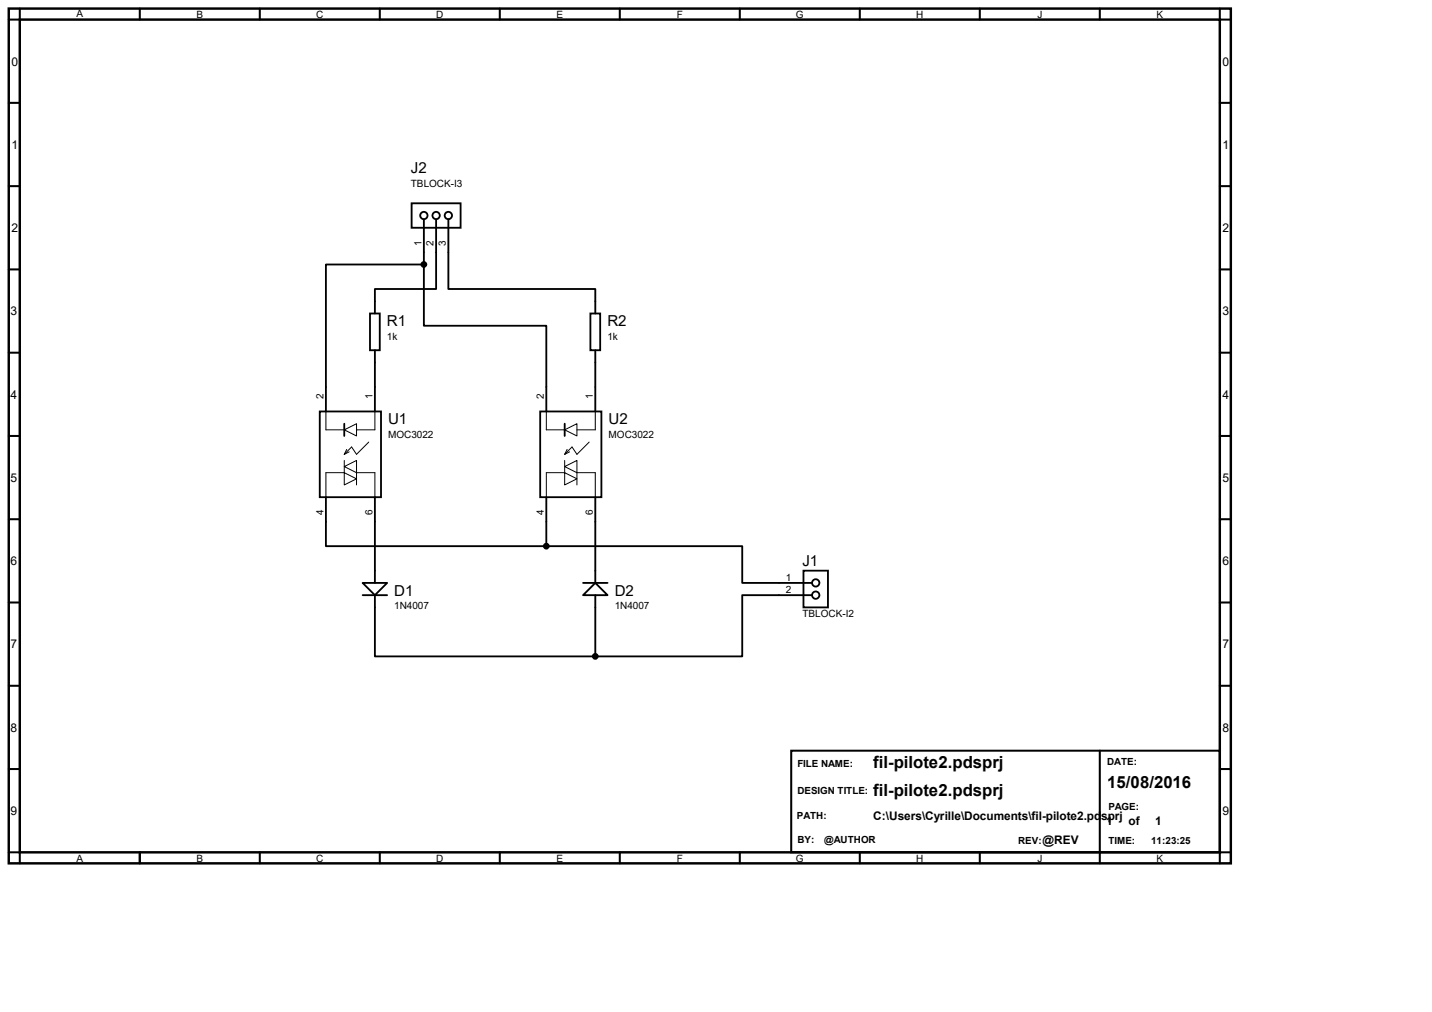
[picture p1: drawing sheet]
<svg xmlns="http://www.w3.org/2000/svg" width="297mm" height="210mm" viewBox="0 0 297 210" stroke-linecap="round" stroke-linejoin="round" font-family="sans-serif">
<path d="M1.8 1.8h253.5v177.3h-253.5zM4.1 4.1h248.9v172.7h-248.9z" fill="none" stroke="#000" stroke-width=".51"/>
<g fill="none" stroke="#000" stroke-width=".42">
<path d="M4.1 1.8v2.3h-2.3M29 1.8v2.3M53.9 1.8v2.3M78.8 1.8v2.3M103.7 1.8v2.3M128.6 1.8v2.3M153.5 1.8v2.3M178.3 1.8v2.3M203.2 1.8v2.3M228.1 1.8v2.3M253 1.8v2.3h2.3M1.8 21.3h2.3"/>
<path d="M1.8 38.6h2.3M253 21.3h2.3M253 38.6h2.3M1.8 55.9h2.3M253 55.9h2.3M1.8 73.2h2.3M253 73.2h2.3M1.8 90.4h2.3M253 90.4h2.3M1.8 107.7h2.3M253 107.7h2.3M1.8 125h2.3"/>
<path d="M253 125h2.3M1.8 142.2h2.3M1.8 159.5h2.3M164.1 155.7h88.9v21.1h-88.9zM228.1 155.7v23.4M253 142.2h2.3M253 159.5h2.3M1.8 176.8h2.3v2.3M29 176.8v2.3M53.9 176.8v2.3M78.8 176.8v2.3M103.7 176.8v2.3"/>
<path d="M128.6 176.8v2.3M153.5 176.8v2.3M178.3 176.8v2.3M203.2 176.8v2.3M255.3 176.8h-2.3v2.3"/>
</g>
<g fill="none" stroke="#000" stroke-width=".38">
<path d="M85.4 42.2h10.1v5h-10.1zM87.9 54.9h-20.3v30.4M87.9 54.9v12.7h25.4v17.7M87.9 45.5v9.4M90.5 45.5v14.4h-12.7v5.1M93 45.5v14.4h30.5v5.1M76.7 65h2.1v7.6h-2.1zM77.8 72.6v12.7M122.5 65h2v7.6h-2zM123.5 72.6v12.7M66.3 85.3h12.7v17.8h-12.7zM71.4 87.9v2.5"/>
<path d="M112.1 85.3h12.7v17.8h-12.7zM117.1 87.9v2.5M67.6 103.1v10.2h45.7M77.8 103.1v17.8M113.3 113.3h40.7v7.6h14.4M113.3 103.1v10.2M123.5 103.1v17.8M166.7 118.4h5v7.6h-5zM75.2 120.9h5.1l-2.5 2.5zM75.2 123.4h5.1M77.8 123.4v12.7h45.7M120.9 120.9h5.1"/>
<path d="M123.5 120.9l2.5 2.5h-5.1zM123.5 123.4v12.7M168.4 123.4h-14.4v12.7h-30.5"/>
<circle cx="87.9" cy="54.9" r=".51"/>
<circle cx="87.9" cy="44.7" r=".76"/>
<circle cx="90.5" cy="44.7" r=".76"/>
<circle cx="93" cy="44.7" r=".76"/>
<circle cx="113.3" cy="113.3" r=".51"/>
<circle cx="123.5" cy="136.1" r=".51"/>
<circle cx="169.2" cy="120.9" r=".76"/>
<circle cx="169.2" cy="123.4" r=".76"/>
</g>
<g fill="none" stroke="#000" stroke-width=".21">
<path d="M67.6 85.3v3.9h3.8M71.4 89.2l2.6-1.3v2.5zM71.4 98l2.6 1.3-2.6 1.3zM71.4 96.8l2.6-1.3v2.5zM71.4 95.5v2.5h-3.8v5.1M71.9 93.2l-.5 1M72.4 93.7l-1 .5M76.5 91.7l-2.5 2.5-1.1-1.5-1.5 1.5M77.8 85.3v3.9h-3.8M113.3 85.3v3.9h3.8M117.1 89.2l2.6-1.3v2.5zM117.1 98l2.6 1.3-2.6 1.3z"/>
<path d="M117.1 96.8l2.6-1.3v2.5zM117.1 95.5v2.5h-3.8v5.1M117.6 93.2l-.5 1M118.1 93.7l-1 .5M122.2 91.7l-2.5 2.5-1-1.5-1.6 1.5M123.5 85.3v3.9h-3.8M74 100.6v-2.6h3.8v5.1M119.7 100.6v-2.6h3.8v5.1"/>
</g>
<g fill="#000">
<circle cx="87.9" cy="54.9" r=".51"/>
<circle cx="113.3" cy="113.3" r=".51"/>
<circle cx="123.5" cy="136.1" r=".51"/>
</g>
<g font-size="3.5">
<text x="181.1" y="159.3">fil-pilote2.pdsprj</text>
<text x="181.1" y="165.1">fil-pilote2.pdsprj</text>
<text x="229.7" y="163.4">15/08/2016</text>
</g>
<g font-size="3.1">
<text x="85.2" y="35.9">J2</text>
<text x="80.3" y="67.7">R1</text>
<text x="126" y="67.7">R2</text>
<text x="80.5" y="88">U1</text>
<text x="126.2" y="88">U2</text>
<text x="166.5" y="117.5">J1</text>
<text x="81.8" y="123.5">D1</text>
<text x="127.5" y="123.5">D2</text>
</g>
<g font-size="2.5">
<text x="2.4" y="13.6">0</text>
<text x="253.6" y="13.6">0</text>
<text x="2.4" y="30.9">1</text>
<text x="253.6" y="30.9">1</text>
<text x="2.4" y="48.1">2</text>
<text x="253.6" y="48.1">2</text>
<text x="2.2" y="65.4">3</text>
<text x="253.6" y="65.4">3</text>
<text x="2.2" y="82.7">4</text>
<text x="253.6" y="82.7">4</text>
<text x="2.2" y="99.9">5</text>
<text x="253.6" y="99.9">5</text>
<text x="2.2" y="117.2">6</text>
<text x="253.6" y="117.2">6</text>
<text x="2.2" y="134.5">7</text>
<text x="253.6" y="134.5">7</text>
<text x="2.2" y="151.8">8</text>
<text x="253.6" y="151.8">8</text>
<text x="2.2" y="169">9</text>
<text x="181.1" y="170.1">C:\Users\Cyrille\Documents\fil-pilote2.pdsprj</text>
<text x="229.5" y="171.1">1</text>
<text x="234.1" y="171.1">of</text>
<text x="239.6" y="171.1">1</text>
<text x="253.6" y="169">9</text>
<text x="216.3" y="175.1">@REV</text>
</g>
<g font-size="2.1">
<text x="15.9" y="3.5">A</text>
<text x="40.8" y="3.8">B</text>
<text x="65.6" y="3.8">C</text>
<text x="90.5" y="3.8">D</text>
<text x="115.4" y="3.8">E</text>
<text x="140.4" y="3.8">F</text>
<text x="165.1" y="3.8">G</text>
<text x="190" y="3.8">H</text>
<text x="215.2" y="3.8">J</text>
<text x="239.9" y="3.8">K</text>
<text x="85.2" y="38.8">TBLOCK-I3</text>
<text x="87.4" y="50.9" transform="rotate(-90 87.4 50.9)">1</text>
<text x="90" y="50.9" transform="rotate(-90 90 50.9)">2</text>
<text x="92.5" y="50.9" transform="rotate(-90 92.5 50.9)">3</text>
<text x="80.3" y="70.6">1k</text>
<text x="126" y="70.6">1k</text>
<text x="67.1" y="82.8" transform="rotate(-90 67.1 82.8)">2</text>
<text x="77.3" y="82.8" transform="rotate(-90 77.3 82.8)">1</text>
<text x="112.8" y="82.8" transform="rotate(-90 112.8 82.8)">2</text>
<text x="123" y="82.8" transform="rotate(-90 123 82.8)">1</text>
<text x="80.5" y="90.9">MOC3022</text>
<text x="126.2" y="90.9">MOC3022</text>
<text x="67.1" y="106.8" transform="rotate(-90 67.1 106.8)">4</text>
<text x="77.3" y="106.8" transform="rotate(-90 77.3 106.8)">6</text>
<text x="112.8" y="106.8" transform="rotate(-90 112.8 106.8)">4</text>
<text x="123" y="106.8" transform="rotate(-90 123 106.8)">6</text>
<text x="163" y="120.5">1</text>
<text x="163" y="123">2</text>
<text x="81.8" y="126.4">1N4007</text>
<text x="127.5" y="126.4">1N4007</text>
<text x="166.5" y="128.1">TBLOCK-I2</text>
<text x="15.9" y="178.8">A</text>
<text x="40.8" y="178.8">B</text>
<text x="65.6" y="178.8">C</text>
<text x="90.5" y="178.8">D</text>
<text x="115.4" y="178.8">E</text>
<text x="140.4" y="178.8">F</text>
<text x="165.1" y="178.8">G</text>
<text x="190" y="178.8">H</text>
<text x="215.2" y="178.8">J</text>
<text x="239.9" y="178.8">K</text>
</g>
<g font-size="2">
<text x="165.4" y="159.1">FILE NAME:</text>
<text x="229.7" y="158.6">DATE:</text>
<text x="165.4" y="164.6">DESIGN TITLE:</text>
<text x="165.3" y="169.9">PATH:</text>
<text x="229.9" y="168">PAGE:</text>
<text x="165.4" y="174.9">BY:</text>
<text x="171" y="174.9">@AUTHOR</text>
<text x="211.2" y="175">REV:</text>
<text x="229.9" y="175">TIME:</text>
<text x="238.8" y="175">11:23:25</text>
</g>
</svg>
